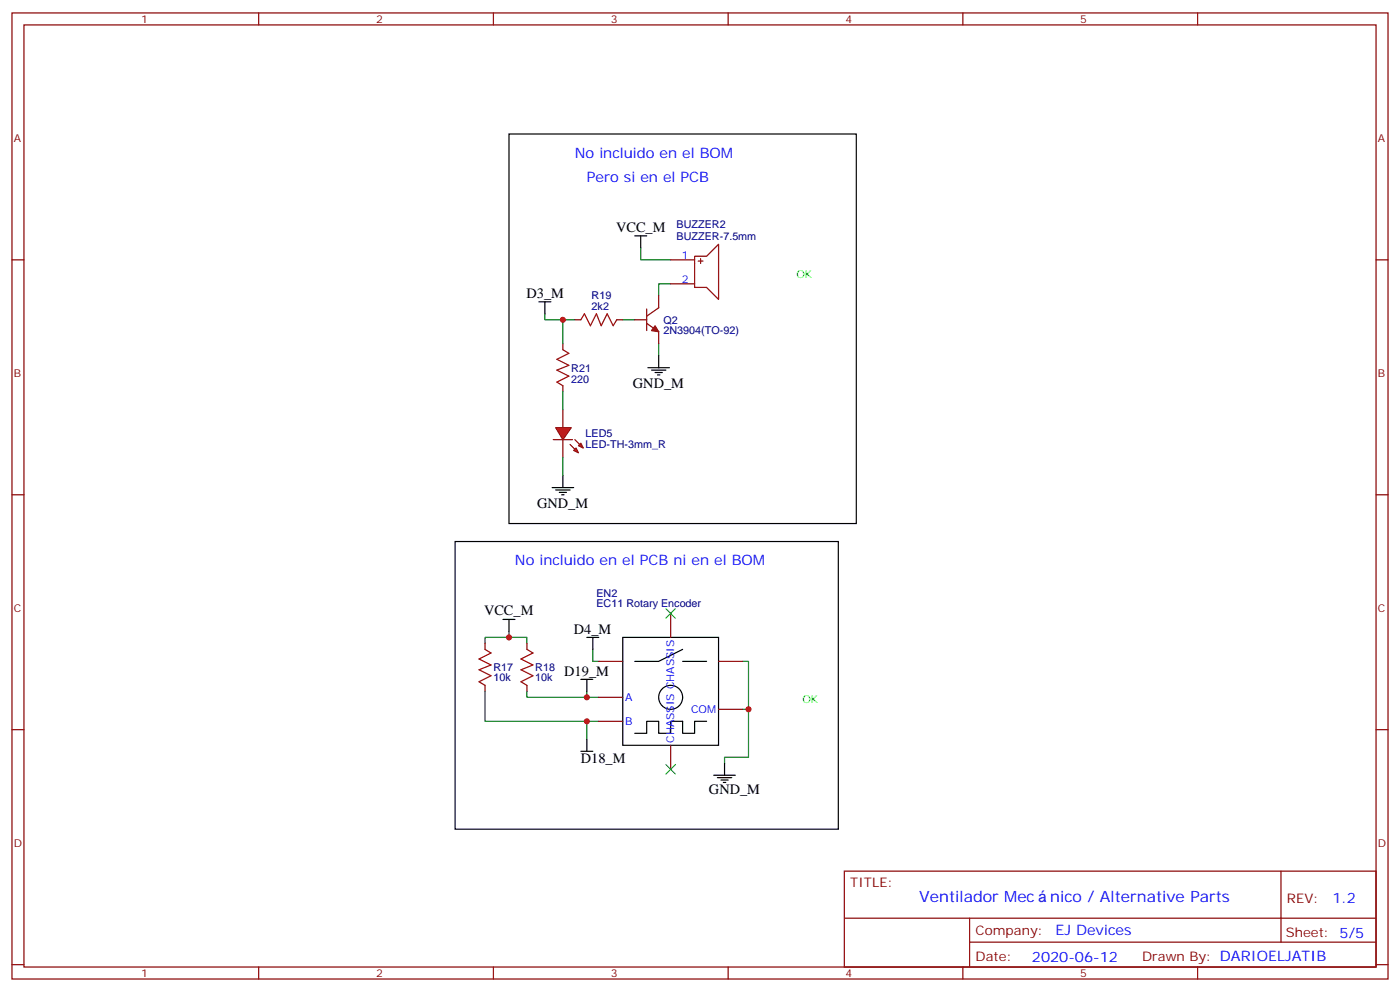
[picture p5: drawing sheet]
<svg xmlns="http://www.w3.org/2000/svg" width="412mm" height="292mm" viewBox="0 0 412 292" stroke-linecap="round" stroke-linejoin="round" font-family="sans-serif">
<g fill="none" stroke="#870000" stroke-width=".35">
<path d="M3.5 3.8h405.4v284.3h-405.4zM7.1 7.3h398.2v277.3h-398.2zM76.2 3.8v3.5M145.3 3.8v3.5M214.5 3.8v3.5M283.6 3.8v3.5M352.8 3.8v3.5M3.5 76.5h3.6M197.6 76.5h7M204.6 75.4h3.5l3.6-3.5v16.2l-3.6-3.5h-3.5zM205.7 76.8h1.4M206.4 76.1v1.4"/>
<path d="M405.3 76.5h3.6M169.3 94.1h1.8M181.7 94.1h1.7M187 94.1h3.5M190.5 95.2l3.5 2.4v3.6M190.5 90.9v6.4M194 87.1v3.5l-3.5 2.5M197.6 83.5h7M3.5 145.6h3.6M405.3 145.6h3.6M142.9 189.4v1.7M155.2 189.4v1.7"/>
<path d="M176.4 194.7h7M197.6 180.6v7M211.7 194.7h7M3.5 214.8h3.6M142.9 201.7v1.8M155.2 201.7v1.8M176.4 205.2h7M176.4 212.3h7M197.6 219.4v7M211.7 208.8h7M405.3 214.8h3.6M248.7 256.4h156.6v28.2h-156.6z"/>
<path d="M377.3 256.4v20.9M248.7 270.2h156.5M285.6 277.3h119.6M285.6 270.2v14.2M3.5 283.9h3.6M76.2 284.6v3.5M145.3 284.6v3.5M214.5 284.6v3.5M283.6 284.6v3.5M352.8 284.6v3.5M405.3 283.9h3.6"/>
</g>
<g fill="none" stroke="#008700" stroke-width=".35">
<path d="M188.7 73v3.5h8.9M160.5 92.4v1.7h8.8M183.4 94.1h3.6M197.6 83.5h-3.6v3.6M194 101.2v3.5M149.9 187.6h-7v1.8M149.9 185.8v1.8h5.3v1.8M174.6 191.1v3.6h1.8M218.7 194.7h1.8v14.1M142.9 203.5v8.8h33.5M155.2 203.5v1.7h21.2M172.9 203.5v1.7"/>
<path d="M172.9 212.3v5.3M218.7 208.8h1.8v14.1h-7.1v1.7"/>
</g>
<g fill="none" stroke="#000" stroke-width=".35">
<path d="M187 69.4h3.5M188.7 69.4v3.6M158.7 88.8h3.6M160.5 88.8v3.6M190.9 108.2h6.3M191.9 108.9h4.2M193 109.6h2.1M193.7 110.3h.7M194 104.7v3.5M148.2 182.3h3.5M149.9 182.3v3.5M171.1 200h3.5"/>
<path d="M172.9 187.6h3.5M172.9 200v3.5M174.6 187.6v3.5M183.4 187.6h28.3v31.8h-28.3zM201.1 191.1l-7.1 3.6h-7M201.1 194.7h7M172.9 217.6v3.5M208.1 212.3h-3.5v3.5h-3.5v-3.5h-3.5v3.5h-3.6v-3.5h-3.5v3.5h-3.5M171.1 221.1h3.5M210.3 228.2h6.3M211.3 228.9h4.2M212.4 229.6h2.1"/>
<path d="M213.1 230.3h.7M213.4 224.6v3.6"/>
<circle cx="197.6" cy="205.2" r="3.5"/>
</g>
<path d="M171.1 94.1l1.1-1.7 1.7 3.5 1.8-3.5 1.4 3.5 1.8-3.5 1.7 3.5 1.1-1.8M142.9 191.1l1.7 1.1-3.5 1.8 3.5 1.7-3.5 1.4 3.5 1.8-3.5 1.8 1.8 1M155.2 191.1l1.8 1.1-3.5 1.8 3.5 1.7-3.5 1.4 3.5 1.8-3.5 1.8 1.7 1" fill="none" stroke="#a10000" stroke-width=".35"/>
<path d="M193 95.9l1 1.7-2.1-.3z" fill="#870000" stroke="#870000" stroke-width=".35"/>
<g fill="#f00" stroke="#870000" stroke-width=".35">
<path d="M163.7 125.9h4.6l-2.5 3.5z"/>
<path d="M163 129.4h5.6z"/>
</g>
<g fill="#870000" stroke="#870000" stroke-width=".35">
<path d="M169.3 129.4l1.4 1.4z"/>
<path d="M167.9 130.8l1.4 1.4z"/>
</g>
<g fill="#f00" stroke="#870000" stroke-width=".35">
<path d="M170.4 131.2l.7-.7 .7 1.4z"/>
<path d="M169 132.6l.7-.7 .7 1.4z"/>
</g>
<path d="M165.8 101.2v1.7M165.8 113.5v1.8M165.8 120.6v5.3M165.8 129.4v5.3" fill="none" stroke="#870000" stroke-width=".35"/>
<path d="M165.8 102.9l1.8 1.1-3.6 1.8 3.6 1.7-3.6 1.4 3.6 1.8-3.6 1.8 1.8 1" fill="none" stroke="#a10000" stroke-width=".35"/>
<path d="M165.8 94.1v7.1M165.8 115.3v5.3M165.8 134.7v5.3" fill="none" stroke="#008700" stroke-width=".35"/>
<path d="M149.9 39.4h102.3v114.7h-102.3zM165.8 140v3.5M134.1 159.4h112.8v84.7h-112.8zM162.6 143.5h6.4M163.7 144.2h4.2M164.7 144.9h2.2M165.5 145.6h.7" fill="none" stroke="#000" stroke-width=".35"/>
<path d="M196.1 179.1l2.9 2.9M199 179.1l-2.9 2.9M196.1 225l2.9 2.8M199 225l-2.9 2.8" fill="none" stroke="#3c3" stroke-width=".35"/>
<g fill="#c00">
<circle cx="220.5" cy="208.8" r=".88"/>
<circle cx="172.9" cy="212.3" r=".88"/>
<circle cx="149.9" cy="187.6" r=".88"/>
<circle cx="172.9" cy="205.2" r=".88"/>
<circle cx="165.8" cy="94.1" r=".88"/>
</g>
<g font-size="4.6" fill="#00f">
<text x="270.8" y="265.4">Ventilador Mec</text>
<text x="309.4" y="265.4">nico / Alternative Parts</text>
</g>
<g font-size="4.2" fill="#00f">
<text x="169.3" y="46.5">No incluido en el BOM</text>
<text x="172.9" y="53.6">Pero si en el PCB</text>
<text x="151.7" y="166.4">No incluido en el PCB ni en el BOM</text>
<text x="392.5" y="265.7">1.2</text>
<text x="310.9" y="275.2">EJ Devices</text>
<text x="304" y="283">2020-06-12</text>
</g>
<g font-size="4.2">
<text x="181.5" y="68.4">VCC_M</text>
<text x="155.1" y="87.6">D3_M</text>
<text x="186.4" y="114.2">GND_M</text>
<text x="158.2" y="149.5">GND_M</text>
<text x="142.6" y="181.1">VCC_M</text>
<text x="169" y="186.5">D4_M</text>
<text x="166.2" y="198.9">D19_M</text>
<text x="171.1" y="224.6">D18_M</text>
<text x="208.8" y="233.8">GND_M</text>
</g>
<g font-size="3.9" fill="#800">
<text x="250.5" y="261">TITLE:</text>
<text x="379.1" y="265.7">REV:</text>
<text x="287.4" y="275.2">Company:</text>
<text x="378.7" y="275.8">Sheet: 5/5</text>
<text x="287.4" y="282.9">Date:</text>
<text x="336.4" y="282.9">Drawn By: DARIOELJATIB</text>
</g>
<g font-size="3.2" fill="#800">
<text x="41.6" y="6.8">1</text>
<text x="110.8" y="6.8">2</text>
<text x="179.9" y="6.8">3</text>
<text x="249.1" y="6.8">4</text>
<text x="318.2" y="6.8">5</text>
<text x="4.1" y="41.9">A</text>
<text x="405.9" y="41.9">A</text>
<text x="4.1" y="111.1">B</text>
<text x="405.9" y="111.1">B</text>
<text x="4.1" y="180.2">C</text>
<text x="405.9" y="180.2">C</text>
<text x="4.1" y="249.3">D</text>
<text x="405.9" y="249.3">D</text>
<text x="41.6" y="287.6">1</text>
<text x="110.8" y="287.6">2</text>
<text x="179.9" y="287.6">3</text>
<text x="249.1" y="287.6">4</text>
<text x="318.2" y="287.6">5</text>
</g>
<g font-size="3.2" fill="#000080">
<text x="199.3" y="70.6">BUZZER-7.5mm</text>
<text x="199.3" y="67.1">BUZZER2</text>
<text x="174.3" y="88.1">R19</text>
<text x="174.3" y="91.3">2k2</text>
<text x="195.4" y="95.3">Q2</text>
<text x="195.4" y="98.4">2N3904(TO-92)</text>
<text x="168.3" y="112.6">220</text>
<text x="168.3" y="109.4">R21</text>
<text x="172.5" y="132">LED-TH-3mm_R</text>
<text x="172.5" y="128.8">LED5</text>
<text x="175.7" y="178.8">EC11 Rotary Encoder</text>
<text x="175.7" y="175.6">EN2</text>
<text x="145.3" y="197.6">R17</text>
<text x="157.7" y="197.6">R18</text>
<text x="145.3" y="200.5">10k</text>
<text x="157.7" y="200.5">10k</text>
</g>
<g font-size="3.2" fill="#00f">
<text x="200.8" y="76.1">1</text>
<text x="200.8" y="83.2">2</text>
<text x="184.1" y="206.3">A</text>
<text x="203.6" y="209.8">COM</text>
<text x="184.1" y="213.4">B</text>
<text x="198.6" y="218.7" transform="rotate(-90 198.6 218.7)">CHASSIS CHASSIS</text>
</g>
<g font-size="3.2" fill="#0f0">
<text x="234.6" y="81.8">OK</text>
<text x="236.4" y="207">OK</text>
</g>
</svg>
